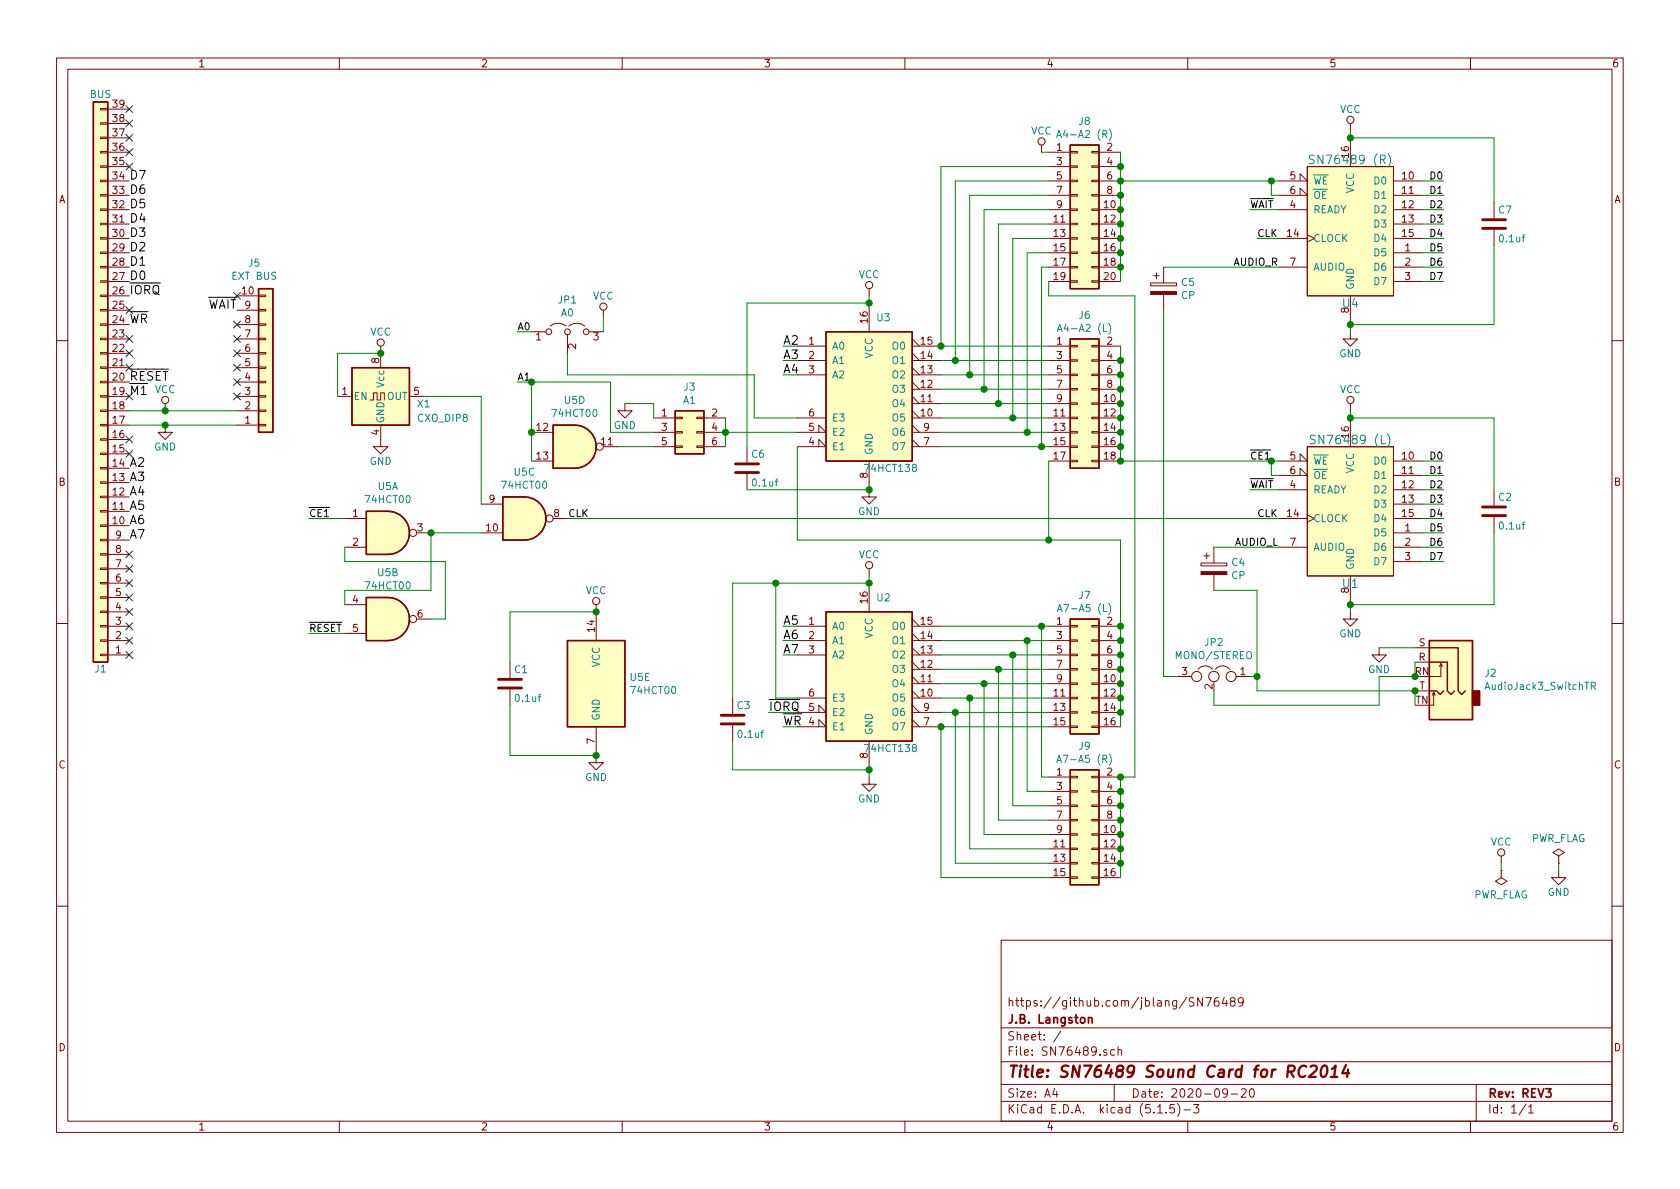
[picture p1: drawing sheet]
EESchema Schematic File Version 4
EELAYER 30 0
EELAYER END
$Descr A4 11693 8268
encoding utf-8
Sheet 1 1
Title "SN76489 Sound Card for RC2014"
Date "2020-09-20"
Rev "REV3"
Comp "J.B. Langston"
Comment1 "https://github.com/jblang/SN76489"
Comment2 ""
Comment3 ""
Comment4 ""
$EndDescr
$Comp
L Connector_Generic:Conn_01x39 J1
U 1 1
P 700 2650
F 0 "J1" H 700 4650 50  0000 C CNN
F 1 "BUS" H 700 650 50  0000 C CNN
F 2 "Connector_PinHeader_2.54mm:PinHeader_1x39_P2.54mm_Vertical" H 700 2650 50  0001 C CNN
F 3 "" H 700 2650 50  0001 C CNN
	1    700  2650
	-1   0    0    1   
$EndComp
$Comp
L Device:C C7
U 1 1
P 10400 1550
F 0 "C7" H 10425 1650 50  0000 L CNN
F 1 "0.1uf" H 10425 1450 50  0000 L CNN
F 2 "Capacitor_THT:C_Disc_D3.0mm_W1.6mm_P2.50mm" H 10438 1400 50  0001 C CNN
F 3 "" H 10400 1550 50  0001 C CNN
	1    10400 1550
	1    0    0    -1  
$EndComp
Text Label 900  1950 0    60   ~ 0
D0
Text Label 900  1850 0    60   ~ 0
D1
Text Label 900  1750 0    60   ~ 0
D2
Text Label 900  1650 0    60   ~ 0
D3
Text Label 900  1550 0    60   ~ 0
D4
Text Label 900  1450 0    60   ~ 0
D5
Text Label 900  1350 0    60   ~ 0
D6
Text Label 900  1250 0    60   ~ 0
D7
NoConn ~ 900  750 
NoConn ~ 900  850 
NoConn ~ 900  950 
NoConn ~ 900  1050
NoConn ~ 900  1150
NoConn ~ 900  2350
NoConn ~ 900  4550
NoConn ~ 900  4450
NoConn ~ 900  4350
NoConn ~ 900  4250
NoConn ~ 900  4150
Text Label 900  3450 0    60   ~ 0
A4
Text Label 900  3550 0    60   ~ 0
A5
Text Label 900  3650 0    60   ~ 0
A6
Text Label 900  3750 0    60   ~ 0
A7
Text Label 900  2050 0    60   ~ 0
~IORQ~
NoConn ~ 900  4050
NoConn ~ 900  3950
NoConn ~ 900  3850
Text Label 900  2250 0    60   ~ 0
~WR~
Text Label 900  3250 0    60   ~ 0
A2
Text Label 900  3350 0    60   ~ 0
A3
$Comp
L SN76489:SN76489 U1
U 1 1
P 9400 4050
F 0 "U1" H 9400 4050 60  0000 C CNN
F 1 "SN76489 (L)" H 9400 5050 60  0000 C CNN
F 2 "Package_DIP:DIP-16_W7.62mm_Socket" H 9400 4050 60  0001 C CNN
F 3 "" H 9400 4050 60  0001 C CNN
	1    9400 4050
	-1   0    0    -1  
$EndComp
Text Label 10050 3200 2    50   ~ 0
D0
Text Label 10050 3300 2    50   ~ 0
D1
Text Label 10050 3400 2    50   ~ 0
D2
Text Label 10050 3500 2    50   ~ 0
D3
Text Label 10050 3600 2    50   ~ 0
D4
Text Label 10050 3700 2    50   ~ 0
D5
Text Label 10050 3800 2    50   ~ 0
D6
Text Label 10050 3900 2    50   ~ 0
D7
Text Label 8750 3600 0    50   ~ 0
CLK
$Comp
L power:GND #PWR0101
U 1 1
P 9400 4250
F 0 "#PWR0101" H 9400 4000 50  0001 C CNN
F 1 "GND" H 9400 4100 50  0000 C CNN
F 2 "" H 9400 4250 50  0001 C CNN
F 3 "" H 9400 4250 50  0001 C CNN
	1    9400 4250
	1    0    0    -1  
$EndComp
$Comp
L power:VCC #PWR0102
U 1 1
P 9400 2850
F 0 "#PWR0102" H 9400 2700 50  0001 C CNN
F 1 "VCC" H 9400 3000 50  0000 C CNN
F 2 "" H 9400 2850 50  0001 C CNN
F 3 "" H 9400 2850 50  0001 C CNN
	1    9400 2850
	1    0    0    -1  
$EndComp
Text Label 5350 4950 0    60   ~ 0
~IORQ~
Text Label 5450 5050 0    60   ~ 0
~WR~
Wire Wire Line
	5550 4950 5350 4950
Wire Wire Line
	8900 3200 8850 3200
Wire Wire Line
	8850 3200 8850 3300
Wire Wire Line
	8850 3300 8900 3300
Wire Wire Line
	9850 4500 9600 4500
$Comp
L power:GND #PWR0110
U 1 1
P 9600 4500
F 0 "#PWR0110" H 9600 4250 50  0001 C CNN
F 1 "GND" H 9600 4350 50  0000 C CNN
F 2 "" H 9600 4500 50  0001 C CNN
F 3 "" H 9600 4500 50  0001 C CNN
	1    9600 4500
	-1   0    0    -1  
$EndComp
Text Label 8900 3800 2    50   ~ 0
AUDIO_L
$Comp
L Device:C C2
U 1 1
P 10400 3550
F 0 "C2" H 10425 3650 50  0000 L CNN
F 1 "0.1uf" H 10425 3450 50  0000 L CNN
F 2 "Capacitor_THT:C_Disc_D3.0mm_W1.6mm_P2.50mm" H 10438 3400 50  0001 C CNN
F 3 "" H 10400 3550 50  0001 C CNN
	1    10400 3550
	1    0    0    -1  
$EndComp
Text Label 900  2750 0    60   ~ 0
~M1~
$Comp
L power:GND #PWR0103
U 1 1
P 1150 2950
F 0 "#PWR0103" H 1150 2700 50  0001 C CNN
F 1 "GND" H 1150 2800 50  0000 C CNN
F 2 "" H 1150 2950 50  0001 C CNN
F 3 "" H 1150 2950 50  0001 C CNN
	1    1150 2950
	1    0    0    -1  
$EndComp
$Comp
L power:VCC #PWR0112
U 1 1
P 1150 2850
F 0 "#PWR0112" H 1150 2700 50  0001 C CNN
F 1 "VCC" H 1150 3000 50  0000 C CNN
F 2 "" H 1150 2850 50  0001 C CNN
F 3 "" H 1150 2850 50  0001 C CNN
	1    1150 2850
	1    0    0    -1  
$EndComp
$Comp
L Connector_Generic:Conn_01x10 J5
U 1 1
P 1850 2550
F 0 "J5" H 1770 1825 50  0000 C CNN
F 1 "EXT BUS" H 1770 1916 50  0000 C CNN
F 2 "Connector_PinHeader_2.54mm:PinHeader_1x10_P2.54mm_Vertical" H 1850 2550 50  0001 C CNN
F 3 "~" H 1850 2550 50  0001 C CNN
	1    1850 2550
	1    0    0    1   
$EndComp
Wire Wire Line
	1650 2850 1150 2850
Wire Wire Line
	1650 2950 1150 2950
Text Label 1650 2150 2    60   ~ 0
~WAIT~
NoConn ~ 1650 2050
NoConn ~ 1650 2250
NoConn ~ 1650 2350
NoConn ~ 1650 2450
NoConn ~ 1650 2650
NoConn ~ 1650 2750
Text Label 8700 3400 0    50   ~ 0
~WAIT~
$Comp
L Device:CP C4
U 1 1
P 8450 3950
F 0 "C4" H 8568 3996 50  0000 L CNN
F 1 "CP" H 8568 3905 50  0000 L CNN
F 2 "Capacitor_THT:CP_Radial_D6.3mm_P2.50mm" H 8488 3800 50  0001 C CNN
F 3 "~" H 8450 3950 50  0001 C CNN
	1    8450 3950
	1    0    0    -1  
$EndComp
Wire Wire Line
	5550 5050 5450 5050
Wire Wire Line
	8700 3400 8900 3400
Wire Wire Line
	9900 3500 10050 3500
Wire Wire Line
	9900 3600 10050 3600
Wire Wire Line
	9900 3700 10050 3700
Wire Wire Line
	9900 3800 10050 3800
Wire Wire Line
	9900 3900 10050 3900
$Comp
L Connector_Generic:Conn_02x08_Odd_Even J7
U 1 1
P 7500 4650
F 0 "J7" H 7550 5167 50  0000 C CNN
F 1 "A7-A5 (L)" H 7550 5076 50  0000 C CNN
F 2 "Connector_PinHeader_2.54mm:PinHeader_2x08_P2.54mm_Vertical" H 7500 4650 50  0001 C CNN
F 3 "~" H 7500 4650 50  0001 C CNN
	1    7500 4650
	1    0    0    -1  
$EndComp
$Comp
L Connector_Generic:Conn_02x09_Odd_Even J6
U 1 1
P 7500 2800
F 0 "J6" H 7550 3417 50  0000 C CNN
F 1 "A4-A2 (L)" H 7550 3326 50  0000 C CNN
F 2 "Connector_PinHeader_2.54mm:PinHeader_2x09_P2.54mm_Vertical" H 7500 2800 50  0001 C CNN
F 3 "~" H 7500 2800 50  0001 C CNN
	1    7500 2800
	1    0    0    -1  
$EndComp
Wire Wire Line
	7800 5050 7800 4950
Wire Wire Line
	7800 4950 7800 4850
Connection ~ 7800 4950
Wire Wire Line
	7800 4850 7800 4750
Connection ~ 7800 4850
Wire Wire Line
	7800 4750 7800 4650
Connection ~ 7800 4750
Wire Wire Line
	7800 4650 7800 4550
Connection ~ 7800 4650
Wire Wire Line
	7800 4550 7800 4450
Connection ~ 7800 4550
Wire Wire Line
	7800 4450 7800 4350
Connection ~ 7800 4450
Connection ~ 7800 4350
$Comp
L SN76489:SN76489 U4
U 1 1
P 9400 2100
F 0 "U4" H 9400 2100 60  0000 C CNN
F 1 "SN76489 (R)" H 9400 3100 60  0000 C CNN
F 2 "Package_DIP:DIP-16_W7.62mm_Socket" H 9400 2100 60  0001 C CNN
F 3 "" H 9400 2100 60  0001 C CNN
	1    9400 2100
	-1   0    0    -1  
$EndComp
Text Label 8750 1650 0    50   ~ 0
CLK
$Comp
L power:GND #PWR0106
U 1 1
P 9400 2300
F 0 "#PWR0106" H 9400 2050 50  0001 C CNN
F 1 "GND" H 9400 2150 50  0000 C CNN
F 2 "" H 9400 2300 50  0001 C CNN
F 3 "" H 9400 2300 50  0001 C CNN
	1    9400 2300
	1    0    0    -1  
$EndComp
$Comp
L power:VCC #PWR0107
U 1 1
P 9400 900
F 0 "#PWR0107" H 9400 750 50  0001 C CNN
F 1 "VCC" H 9400 1050 50  0000 C CNN
F 2 "" H 9400 900 50  0001 C CNN
F 3 "" H 9400 900 50  0001 C CNN
	1    9400 900 
	1    0    0    -1  
$EndComp
Wire Wire Line
	9400 950  9400 900 
Wire Wire Line
	8900 1250 8850 1250
Wire Wire Line
	8850 1250 8850 1350
Wire Wire Line
	8850 1350 8900 1350
Text Label 8900 1850 2    50   ~ 0
AUDIO_R
Text Label 8700 1450 0    50   ~ 0
~WAIT~
Wire Wire Line
	8700 1450 8900 1450
Wire Wire Line
	8900 1650 8750 1650
$Comp
L Connector_Generic:Conn_02x08_Odd_Even J9
U 1 1
P 7500 5700
F 0 "J9" H 7550 6217 50  0000 C CNN
F 1 "A7-A5 (R)" H 7550 6126 50  0000 C CNN
F 2 "Connector_PinHeader_2.54mm:PinHeader_2x08_P2.54mm_Vertical" H 7500 5700 50  0001 C CNN
F 3 "~" H 7500 5700 50  0001 C CNN
	1    7500 5700
	1    0    0    -1  
$EndComp
Wire Wire Line
	6550 5050 7300 5050
$Comp
L Device:C C3
U 1 1
P 5100 5000
F 0 "C3" H 5125 5100 50  0000 L CNN
F 1 "0.1uf" H 5125 4900 50  0000 L CNN
F 2 "Capacitor_THT:C_Disc_D3.0mm_W1.6mm_P2.50mm" H 5138 4850 50  0001 C CNN
F 3 "" H 5100 5000 50  0001 C CNN
	1    5100 5000
	1    0    0    -1  
$EndComp
Connection ~ 1150 2850
Wire Wire Line
	900  2850 1150 2850
Wire Wire Line
	900  2950 1150 2950
Connection ~ 1150 2950
$Comp
L Device:CP C5
U 1 1
P 8100 2000
F 0 "C5" H 8218 2046 50  0000 L CNN
F 1 "CP" H 8218 1955 50  0000 L CNN
F 2 "Capacitor_THT:CP_Radial_D6.3mm_P2.50mm" H 8138 1850 50  0001 C CNN
F 3 "~" H 8100 2000 50  0001 C CNN
	1    8100 2000
	1    0    0    -1  
$EndComp
$Comp
L Device:C C6
U 1 1
P 5200 3250
F 0 "C6" H 5225 3350 50  0000 L CNN
F 1 "0.1uf" H 5225 3150 50  0000 L CNN
F 2 "Capacitor_THT:C_Disc_D3.0mm_W1.6mm_P2.50mm" H 5238 3100 50  0001 C CNN
F 3 "" H 5200 3250 50  0001 C CNN
	1    5200 3250
	1    0    0    -1  
$EndComp
$Comp
L Device:Jumper_NC_Dual JP2
U 1 1
P 8450 4700
F 0 "JP2" H 8450 4939 50  0000 C CNN
F 1 "MONO/STEREO" H 8450 4848 50  0000 C CNN
F 2 "Connector_PinHeader_2.54mm:PinHeader_1x03_P2.54mm_Vertical" H 8450 4700 50  0001 C CNN
F 3 "~" H 8450 4700 50  0001 C CNN
	1    8450 4700
	-1   0    0    -1  
$EndComp
Wire Wire Line
	9900 3400 10050 3400
Wire Wire Line
	9900 3300 10050 3300
Wire Wire Line
	9900 3200 10050 3200
Wire Wire Line
	9900 1550 10050 1550
Wire Wire Line
	9900 1650 10050 1650
Wire Wire Line
	9900 1750 10050 1750
Wire Wire Line
	9900 1850 10050 1850
Wire Wire Line
	9900 1950 10050 1950
Wire Wire Line
	9900 1450 10050 1450
Wire Wire Line
	9900 1350 10050 1350
Wire Wire Line
	9900 1250 10050 1250
Wire Wire Line
	9400 2300 9400 2250
Wire Wire Line
	9400 4250 9400 4200
Wire Wire Line
	9400 2900 9400 2850
$Comp
L power:VCC #PWR0116
U 1 1
P 6050 4000
F 0 "#PWR0116" H 6050 3850 50  0001 C CNN
F 1 "VCC" H 6050 4150 50  0000 C CNN
F 2 "" H 6050 4000 50  0001 C CNN
F 3 "" H 6050 4000 50  0001 C CNN
	1    6050 4000
	1    0    0    -1  
$EndComp
$Comp
L power:GND #PWR0117
U 1 1
P 6050 5400
F 0 "#PWR0117" H 6050 5150 50  0001 C CNN
F 1 "GND" H 6050 5250 50  0000 C CNN
F 2 "" H 6050 5400 50  0001 C CNN
F 3 "" H 6050 5400 50  0001 C CNN
	1    6050 5400
	1    0    0    -1  
$EndComp
$Comp
L power:VCC #PWR0118
U 1 1
P 6050 2050
F 0 "#PWR0118" H 6050 1900 50  0001 C CNN
F 1 "VCC" H 6050 2200 50  0000 C CNN
F 2 "" H 6050 2050 50  0001 C CNN
F 3 "" H 6050 2050 50  0001 C CNN
	1    6050 2050
	1    0    0    -1  
$EndComp
$Comp
L power:GND #PWR0119
U 1 1
P 6050 3400
F 0 "#PWR0119" H 6050 3150 50  0001 C CNN
F 1 "GND" H 6050 3250 50  0000 C CNN
F 2 "" H 6050 3400 50  0001 C CNN
F 3 "" H 6050 3400 50  0001 C CNN
	1    6050 3400
	1    0    0    -1  
$EndComp
Wire Wire Line
	6050 4050 6050 4000
Wire Wire Line
	6050 5400 6050 5350
Wire Wire Line
	6050 2100 6050 2050
Wire Wire Line
	7800 3750 7800 4350
Connection ~ 7300 3750
Wire Wire Line
	7300 3750 7800 3750
Wire Wire Line
	5550 3100 5550 3750
Wire Wire Line
	5550 3750 7300 3750
Wire Wire Line
	5200 3100 5200 2100
Wire Wire Line
	5100 4050 5100 4850
Wire Wire Line
	5100 5350 6050 5350
Wire Wire Line
	5100 5150 5100 5350
Wire Wire Line
	9400 2900 10400 2900
Wire Wire Line
	10400 2900 10400 3400
Connection ~ 9400 2900
Wire Wire Line
	9400 4200 10400 4200
Wire Wire Line
	10400 4200 10400 3700
Connection ~ 9400 4200
Wire Wire Line
	10400 2250 10400 1700
Connection ~ 9400 2250
Wire Wire Line
	10400 950  10400 1400
Connection ~ 9400 950 
Wire Wire Line
	9400 2250 10400 2250
Wire Wire Line
	9400 950  10400 950 
Wire Wire Line
	8900 3800 8450 3800
Wire Wire Line
	8100 1850 8900 1850
Wire Wire Line
	8100 4700 8200 4700
Wire Wire Line
	8450 4100 8750 4100
Wire Wire Line
	8750 4100 8750 4700
Wire Wire Line
	8750 4700 8700 4700
Wire Wire Line
	8750 4700 8750 4800
Connection ~ 8750 4700
Wire Wire Line
	8450 4800 8450 4900
Wire Wire Line
	8450 4900 9600 4900
Wire Wire Line
	9600 4900 9600 4700
Wire Wire Line
	8100 2150 8100 4700
NoConn ~ 900  2150
NoConn ~ 900  2450
$Comp
L power:PWR_FLAG #FLG0101
U 1 1
P 10450 6050
F 0 "#FLG0101" H 10450 6125 50  0001 C CNN
F 1 "PWR_FLAG" H 10450 6223 50  0000 C CNN
F 2 "" H 10450 6050 50  0001 C CNN
F 3 "~" H 10450 6050 50  0001 C CNN
	1    10450 6050
	-1   0    0    1   
$EndComp
$Comp
L power:PWR_FLAG #FLG0102
U 1 1
P 10850 6000
F 0 "#FLG0102" H 10850 6075 50  0001 C CNN
F 1 "PWR_FLAG" H 10850 6174 50  0000 C CNN
F 2 "" H 10850 6000 50  0001 C CNN
F 3 "~" H 10850 6000 50  0001 C CNN
	1    10850 6000
	1    0    0    -1  
$EndComp
$Comp
L power:GND #PWR0121
U 1 1
P 10850 6050
F 0 "#PWR0121" H 10850 5800 50  0001 C CNN
F 1 "GND" H 10850 5900 50  0000 C CNN
F 2 "" H 10850 6050 50  0001 C CNN
F 3 "" H 10850 6050 50  0001 C CNN
	1    10850 6050
	1    0    0    -1  
$EndComp
$Comp
L power:VCC #PWR0122
U 1 1
P 10450 6000
F 0 "#PWR0122" H 10450 5850 50  0001 C CNN
F 1 "VCC" H 10450 6150 50  0000 C CNN
F 2 "" H 10450 6000 50  0001 C CNN
F 3 "" H 10450 6000 50  0001 C CNN
	1    10450 6000
	1    0    0    -1  
$EndComp
Wire Wire Line
	10450 6050 10450 6000
Wire Wire Line
	10850 6050 10850 6000
$Comp
L Connector_Generic:Conn_02x10_Odd_Even J8
U 1 1
P 7500 1450
F 0 "J8" H 7550 2067 50  0000 C CNN
F 1 "A4-A2 (R)" H 7550 1976 50  0000 C CNN
F 2 "Connector_PinHeader_2.54mm:PinHeader_2x10_P2.54mm_Vertical" H 7500 1450 50  0001 C CNN
F 3 "~" H 7500 1450 50  0001 C CNN
	1    7500 1450
	1    0    0    -1  
$EndComp
NoConn ~ 900  3150
NoConn ~ 900  3050
NoConn ~ 900  2750
Connection ~ 6050 5350
Connection ~ 6050 4050
$Comp
L 74xx:74LS138 U2
U 1 1
P 6050 4650
F 0 "U2" H 6150 5150 50  0000 C CNN
F 1 "74HCT138" H 6200 4101 50  0000 C CNN
F 2 "Package_DIP:DIP-16_W7.62mm_Socket" H 6050 4650 50  0001 C CNN
F 3 "" H 6050 4650 50  0001 C CNN
	1    6050 4650
	1    0    0    -1  
$EndComp
Connection ~ 6050 2100
$Comp
L 74xx:74LS138 U3
U 1 1
P 6050 2700
F 0 "U3" H 6150 3200 50  0000 C CNN
F 1 "74HCT138" H 6200 2151 50  0000 C CNN
F 2 "Package_DIP:DIP-16_W7.62mm_Socket" H 6050 2700 50  0001 C CNN
F 3 "" H 6050 2700 50  0001 C CNN
	1    6050 2700
	1    0    0    -1  
$EndComp
Wire Wire Line
	7250 1050 7300 1050
$Comp
L power:VCC #PWR0120
U 1 1
P 7250 1050
F 0 "#PWR0120" H 7250 900 50  0001 C CNN
F 1 "VCC" H 7250 1200 50  0000 C CNN
F 2 "" H 7250 1050 50  0001 C CNN
F 3 "" H 7250 1050 50  0001 C CNN
	1    7250 1050
	1    0    0    -1  
$EndComp
Wire Wire Line
	6550 2400 7300 2400
Connection ~ 8850 1250
Wire Wire Line
	7800 1250 8850 1250
Connection ~ 7800 1250
Wire Wire Line
	7800 5400 7900 5400
Wire Wire Line
	7900 2050 7900 5400
Connection ~ 8850 3200
Wire Wire Line
	7800 3200 8850 3200
Wire Wire Line
	7800 1950 7800 1850
Wire Wire Line
	7800 1150 7800 1050
Wire Wire Line
	7800 1250 7800 1150
Wire Wire Line
	7800 1350 7800 1250
Wire Wire Line
	7800 1450 7800 1350
Wire Wire Line
	7800 1550 7800 1450
Wire Wire Line
	7800 1650 7800 1550
Wire Wire Line
	7800 1750 7800 1650
Wire Wire Line
	7800 1850 7800 1750
Connection ~ 7800 1850
Connection ~ 7800 1750
Connection ~ 7800 1650
Connection ~ 7800 1550
Connection ~ 7800 1450
Connection ~ 7800 1350
Connection ~ 7800 1150
Connection ~ 7800 3200
Connection ~ 7800 2500
Connection ~ 7800 2600
Connection ~ 7800 2700
Connection ~ 7800 2800
Connection ~ 7800 2900
Connection ~ 7800 3000
Connection ~ 7800 3100
Wire Wire Line
	7800 2700 7800 2600
Wire Wire Line
	7800 2600 7800 2500
Wire Wire Line
	7800 2500 7800 2400
Wire Wire Line
	7300 3200 7300 3750
Wire Wire Line
	7800 3200 7800 3100
Wire Wire Line
	7800 3000 7800 3100
Wire Wire Line
	7800 3000 7800 2900
Wire Wire Line
	7800 2800 7800 2700
Wire Wire Line
	7800 2900 7800 2800
Wire Wire Line
	7300 2050 7300 1950
Wire Wire Line
	7900 2050 7300 2050
Wire Wire Line
	6650 1250 7300 1250
Wire Wire Line
	6750 1350 7300 1350
Wire Wire Line
	6850 1450 7300 1450
Wire Wire Line
	6950 1550 7300 1550
Wire Wire Line
	7050 1650 7300 1650
Wire Wire Line
	7150 1750 7300 1750
Wire Wire Line
	7250 3100 7300 3100
Wire Wire Line
	6550 3100 7250 3100
Connection ~ 7250 3100
Wire Wire Line
	7250 1850 7250 3100
Wire Wire Line
	7150 3000 7300 3000
Wire Wire Line
	6550 3000 7150 3000
Connection ~ 7150 3000
Wire Wire Line
	7150 1750 7150 3000
Wire Wire Line
	7050 2900 7300 2900
Wire Wire Line
	6550 2900 7050 2900
Connection ~ 7050 2900
Wire Wire Line
	7050 1650 7050 2900
Wire Wire Line
	6950 2800 7300 2800
Wire Wire Line
	6550 2800 6950 2800
Connection ~ 6950 2800
Wire Wire Line
	6950 1550 6950 2800
Wire Wire Line
	6850 2700 7300 2700
Wire Wire Line
	6550 2700 6850 2700
Connection ~ 6850 2700
Wire Wire Line
	6850 1450 6850 2700
Wire Wire Line
	6750 2600 7300 2600
Wire Wire Line
	6550 2600 6750 2600
Connection ~ 6750 2600
Wire Wire Line
	6750 1350 6750 2600
Wire Wire Line
	6650 2500 7300 2500
Wire Wire Line
	6550 2500 6650 2500
Connection ~ 6650 2500
Wire Wire Line
	6650 1250 6650 2500
Wire Wire Line
	7250 1850 7300 1850
Wire Wire Line
	6550 1150 7300 1150
Connection ~ 6550 2400
Wire Wire Line
	6550 1150 6550 2400
Wire Wire Line
	7300 5400 7250 5400
Wire Wire Line
	7250 4350 7300 4350
Wire Wire Line
	6550 4350 7250 4350
Connection ~ 7250 4350
Wire Wire Line
	7250 5400 7250 4350
Connection ~ 7800 6000
Connection ~ 7800 5900
Connection ~ 7800 5800
Connection ~ 7800 5700
Connection ~ 7800 5600
Connection ~ 7800 5500
Connection ~ 7800 5400
Wire Wire Line
	7300 5500 7150 5500
Wire Wire Line
	7150 4450 7300 4450
Wire Wire Line
	6550 4450 7150 4450
Connection ~ 7150 4450
Wire Wire Line
	7150 5500 7150 4450
Wire Wire Line
	7050 4550 7300 4550
Wire Wire Line
	6550 4550 7050 4550
Connection ~ 7050 4550
Wire Wire Line
	7050 5600 7050 4550
Wire Wire Line
	7050 5600 7300 5600
Wire Wire Line
	6950 4650 7300 4650
Wire Wire Line
	6550 4650 6950 4650
Connection ~ 6950 4650
Wire Wire Line
	6950 5700 6950 4650
Wire Wire Line
	6950 5700 7300 5700
Wire Wire Line
	6850 4750 7300 4750
Wire Wire Line
	6550 4750 6850 4750
Connection ~ 6850 4750
Wire Wire Line
	6850 5800 6850 4750
Wire Wire Line
	6850 5800 7300 5800
Wire Wire Line
	6750 4850 7300 4850
Wire Wire Line
	6550 4850 6750 4850
Connection ~ 6750 4850
Wire Wire Line
	6750 5900 6750 4850
Wire Wire Line
	6750 5900 7300 5900
Wire Wire Line
	6550 4950 6650 4950
Wire Wire Line
	6650 4950 7300 4950
Connection ~ 6650 4950
Wire Wire Line
	6650 6000 6650 4950
Wire Wire Line
	6650 6000 7300 6000
Connection ~ 6550 5050
Wire Wire Line
	6550 6100 6550 5050
Wire Wire Line
	6550 6100 7300 6100
Wire Wire Line
	7800 6100 7800 6000
Wire Wire Line
	7800 6000 7800 5900
Wire Wire Line
	7800 5900 7800 5800
Wire Wire Line
	7800 5800 7800 5700
Wire Wire Line
	7800 5700 7800 5600
Wire Wire Line
	7800 5600 7800 5500
Wire Wire Line
	7800 5500 7800 5400
NoConn ~ 1650 2550
NoConn ~ 900  2550
Text Label 900  2650 0    60   ~ 0
~RESET~
Text Label 8700 3200 0    50   ~ 0
~CE1~
Text Label 10050 1250 2    50   ~ 0
D0
Text Label 10050 1350 2    50   ~ 0
D1
Text Label 10050 1450 2    50   ~ 0
D2
Text Label 10050 1550 2    50   ~ 0
D3
Text Label 10050 1650 2    50   ~ 0
D4
Text Label 10050 1750 2    50   ~ 0
D5
Text Label 10050 1850 2    50   ~ 0
D6
Text Label 10050 1950 2    50   ~ 0
D7
$Comp
L 74xx:74HCT00 U5
U 4 1
P 4000 3100
F 0 "U5" H 4000 3425 50  0000 C CNN
F 1 "74HCT00" H 4000 3334 50  0000 C CNN
F 2 "Package_DIP:DIP-14_W7.62mm" H 4000 3100 50  0001 C CNN
F 3 "http://www.ti.com/lit/gpn/sn74hct00" H 4000 3100 50  0001 C CNN
	4    4000 3100
	1    0    0    -1  
$EndComp
$Comp
L 74xx:74HCT00 U5
U 5 1
P 4150 4750
F 0 "U5" H 4380 4796 50  0000 L CNN
F 1 "74HCT00" H 4380 4705 50  0000 L CNN
F 2 "Package_DIP:DIP-14_W7.62mm" H 4150 4750 50  0001 C CNN
F 3 "http://www.ti.com/lit/gpn/sn74hct00" H 4150 4750 50  0001 C CNN
	5    4150 4750
	1    0    0    -1  
$EndComp
$Comp
L power:GND #PWR0109
U 1 1
P 4150 5250
F 0 "#PWR0109" H 4150 5000 50  0001 C CNN
F 1 "GND" H 4150 5100 50  0000 C CNN
F 2 "" H 4150 5250 50  0001 C CNN
F 3 "" H 4150 5250 50  0001 C CNN
	1    4150 5250
	1    0    0    -1  
$EndComp
$Comp
L Device:C C1
U 1 1
P 3550 4750
F 0 "C1" H 3575 4850 50  0000 L CNN
F 1 "0.1uf" H 3575 4650 50  0000 L CNN
F 2 "Capacitor_THT:C_Disc_D3.0mm_W1.6mm_P2.50mm" H 3588 4600 50  0001 C CNN
F 3 "" H 3550 4750 50  0001 C CNN
	1    3550 4750
	1    0    0    -1  
$EndComp
Wire Wire Line
	4150 4250 3550 4250
Wire Wire Line
	3550 4250 3550 4600
Wire Wire Line
	3550 4900 3550 5250
Wire Wire Line
	3550 5250 4150 5250
Connection ~ 4150 5250
$Comp
L power:VCC #PWR0111
U 1 1
P 4150 4250
F 0 "#PWR0111" H 4150 4100 50  0001 C CNN
F 1 "VCC" H 4150 4400 50  0000 C CNN
F 2 "" H 4150 4250 50  0001 C CNN
F 3 "" H 4150 4250 50  0001 C CNN
	1    4150 4250
	1    0    0    -1  
$EndComp
Connection ~ 4150 4250
$Comp
L Connector:AudioJack3_SwitchTR J2
U 1 1
P 10050 4600
F 0 "J2" H 9770 4525 50  0000 R CNN
F 1 "AudioJack3_SwitchTR" H 9770 4434 50  0000 R CNN
F 2 "SN76489:Headphone_Jack_3.5mm_5_pin" H 10050 4600 50  0001 C CNN
F 3 "~" H 10050 4600 50  0001 C CNN
	1    10050 4600
	-1   0    0    -1  
$EndComp
Wire Wire Line
	8750 4800 9850 4800
Wire Wire Line
	9850 4800 9850 4900
Connection ~ 9850 4800
Wire Wire Line
	9600 4700 9850 4700
Wire Wire Line
	9850 4700 9850 4600
Connection ~ 9850 4700
Text Label 5450 2500 0    60   ~ 0
A3
Text Label 5450 2400 0    60   ~ 0
A2
Wire Wire Line
	5450 2500 5550 2500
Wire Wire Line
	5450 2400 5550 2400
Text Label 5450 2600 0    60   ~ 0
A4
Wire Wire Line
	5450 2600 5550 2600
Wire Wire Line
	5450 4450 5550 4450
Wire Wire Line
	5450 4350 5550 4350
Text Label 5450 4450 0    60   ~ 0
A6
Text Label 5450 4350 0    60   ~ 0
A5
Wire Wire Line
	5450 4550 5550 4550
Text Label 5450 4550 0    60   ~ 0
A7
Wire Wire Line
	5400 4850 5550 4850
Wire Wire Line
	5400 4050 5100 4050
Wire Wire Line
	6050 4050 5400 4050
Connection ~ 5400 4050
Wire Wire Line
	5400 4850 5400 4050
Wire Wire Line
	5200 3400 6050 3400
Wire Wire Line
	5200 2100 6050 2100
Wire Wire Line
	3600 2650 3700 2650
Text Label 3600 2650 0    50   ~ 0
A1
$Comp
L Connector_Generic:Conn_02x03_Odd_Even J3
U 1 1
P 4750 3000
F 0 "J3" H 4800 3317 50  0000 C CNN
F 1 "A1" H 4800 3226 50  0000 C CNN
F 2 "Connector_PinHeader_2.54mm:PinHeader_2x03_P2.54mm_Vertical" H 4750 3000 50  0001 C CNN
F 3 "~" H 4750 3000 50  0001 C CNN
	1    4750 3000
	1    0    0    -1  
$EndComp
Wire Wire Line
	5050 2900 5050 3000
Connection ~ 5050 3000
Wire Wire Line
	5050 3000 5050 3100
Wire Wire Line
	5050 3000 5550 3000
Wire Wire Line
	4300 3100 4550 3100
Wire Wire Line
	3700 3000 3700 2650
Wire Wire Line
	3700 2650 4250 2650
Wire Wire Line
	4250 2650 4250 3000
Wire Wire Line
	4250 3000 4550 3000
Connection ~ 3700 3000
Wire Wire Line
	3700 3000 3700 3200
Connection ~ 3700 2650
$Comp
L Jumper:Jumper_3_Open JP1
U 1 1
P 3950 2300
F 0 "JP1" H 3950 2524 50  0000 C CNN
F 1 "A0" H 3950 2433 50  0000 C CNN
F 2 "Connector_PinHeader_2.54mm:PinHeader_1x03_P2.54mm_Vertical" H 3950 2300 50  0001 C CNN
F 3 "~" H 3950 2300 50  0001 C CNN
	1    3950 2300
	1    0    0    -1  
$EndComp
Text Label 3600 2300 0    50   ~ 0
A0
Wire Wire Line
	3600 2300 3700 2300
Wire Wire Line
	3950 2450 3950 2600
Wire Wire Line
	3950 2600 5250 2600
Wire Wire Line
	5250 2600 5250 2900
Wire Wire Line
	5250 2900 5550 2900
$Comp
L power:VCC #PWR0113
U 1 1
P 4200 2200
F 0 "#PWR0113" H 4200 2050 50  0001 C CNN
F 1 "VCC" H 4200 2350 50  0000 C CNN
F 2 "" H 4200 2200 50  0001 C CNN
F 3 "" H 4200 2200 50  0001 C CNN
	1    4200 2200
	1    0    0    -1  
$EndComp
Wire Wire Line
	4200 2300 4200 2200
$Comp
L power:GND #PWR0108
U 1 1
P 4350 2800
F 0 "#PWR0108" H 4350 2550 50  0001 C CNN
F 1 "GND" H 4350 2650 50  0000 C CNN
F 2 "" H 4350 2800 50  0001 C CNN
F 3 "" H 4350 2800 50  0001 C CNN
	1    4350 2800
	1    0    0    -1  
$EndComp
Wire Wire Line
	4350 2800 4550 2800
Wire Wire Line
	4550 2800 4550 2900
Connection ~ 3000 3700
Wire Wire Line
	3000 3700 3350 3700
Wire Wire Line
	2950 2750 3350 2750
Wire Wire Line
	3350 2750 3350 3500
$Comp
L 74xx:74HCT00 U5
U 3 1
P 3650 3600
F 0 "U5" H 3650 3925 50  0000 C CNN
F 1 "74HCT00" H 3650 3834 50  0000 C CNN
F 2 "Package_DIP:DIP-14_W7.62mm" H 3650 3600 50  0001 C CNN
F 3 "http://www.ti.com/lit/gpn/sn74hct00" H 3650 3600 50  0001 C CNN
	3    3650 3600
	1    0    0    -1  
$EndComp
Wire Wire Line
	2150 4400 2400 4400
Text Label 2150 3600 0    50   ~ 0
~CE1~
Text Label 2150 4400 0    50   ~ 0
~RESET~
Wire Wire Line
	2150 3600 2400 3600
Wire Wire Line
	2400 3900 2400 3800
Wire Wire Line
	3100 3900 2400 3900
Wire Wire Line
	3100 4300 3100 3900
Wire Wire Line
	3000 4300 3100 4300
Wire Wire Line
	2400 4100 2400 4200
Wire Wire Line
	3000 4100 2400 4100
Wire Wire Line
	3000 3700 3000 4100
$Comp
L 74xx:74HCT00 U5
U 2 1
P 2700 4300
F 0 "U5" H 2700 4625 50  0000 C CNN
F 1 "74HCT00" H 2700 4534 50  0000 C CNN
F 2 "Package_DIP:DIP-14_W7.62mm" H 2700 4300 50  0001 C CNN
F 3 "http://www.ti.com/lit/gpn/sn74hct00" H 2700 4300 50  0001 C CNN
	2    2700 4300
	1    0    0    -1  
$EndComp
$Comp
L 74xx:74HCT00 U5
U 1 1
P 2700 3700
F 0 "U5" H 2700 4025 50  0000 C CNN
F 1 "74HCT00" H 2700 3934 50  0000 C CNN
F 2 "Package_DIP:DIP-14_W7.62mm" H 2700 3700 50  0001 C CNN
F 3 "http://www.ti.com/lit/gpn/sn74hct00" H 2700 3700 50  0001 C CNN
	1    2700 3700
	1    0    0    -1  
$EndComp
Text Label 4100 3600 2    50   ~ 0
CLK
$Comp
L power:GND #PWR0105
U 1 1
P 2650 3050
F 0 "#PWR0105" H 2650 2800 50  0001 C CNN
F 1 "GND" H 2650 2900 50  0000 C CNN
F 2 "" H 2650 3050 50  0001 C CNN
F 3 "" H 2650 3050 50  0001 C CNN
	1    2650 3050
	1    0    0    -1  
$EndComp
Connection ~ 2650 2450
$Comp
L power:VCC #PWR0104
U 1 1
P 2650 2450
F 0 "#PWR0104" H 2650 2300 50  0001 C CNN
F 1 "VCC" H 2650 2600 50  0000 C CNN
F 2 "" H 2650 2450 50  0001 C CNN
F 3 "" H 2650 2450 50  0001 C CNN
	1    2650 2450
	1    0    0    -1  
$EndComp
Wire Wire Line
	2350 2450 2350 2750
Wire Wire Line
	2650 2450 2350 2450
$Comp
L Oscillator:CXO_DIP8 X1
U 1 1
P 2650 2750
F 0 "X1" H 2900 2700 50  0000 L CNN
F 1 "CXO_DIP8" H 2900 2600 50  0000 L CNN
F 2 "Oscillator:Oscillator_DIP-8" H 3100 2400 50  0001 C CNN
F 3 "http://cdn-reichelt.de/documents/datenblatt/B400/OSZI.pdf" H 2550 2750 50  0001 C CNN
	1    2650 2750
	1    0    0    -1  
$EndComp
Wire Wire Line
	3950 3600 8900 3600
Connection ~ 6050 3400
$EndSCHEMATC
